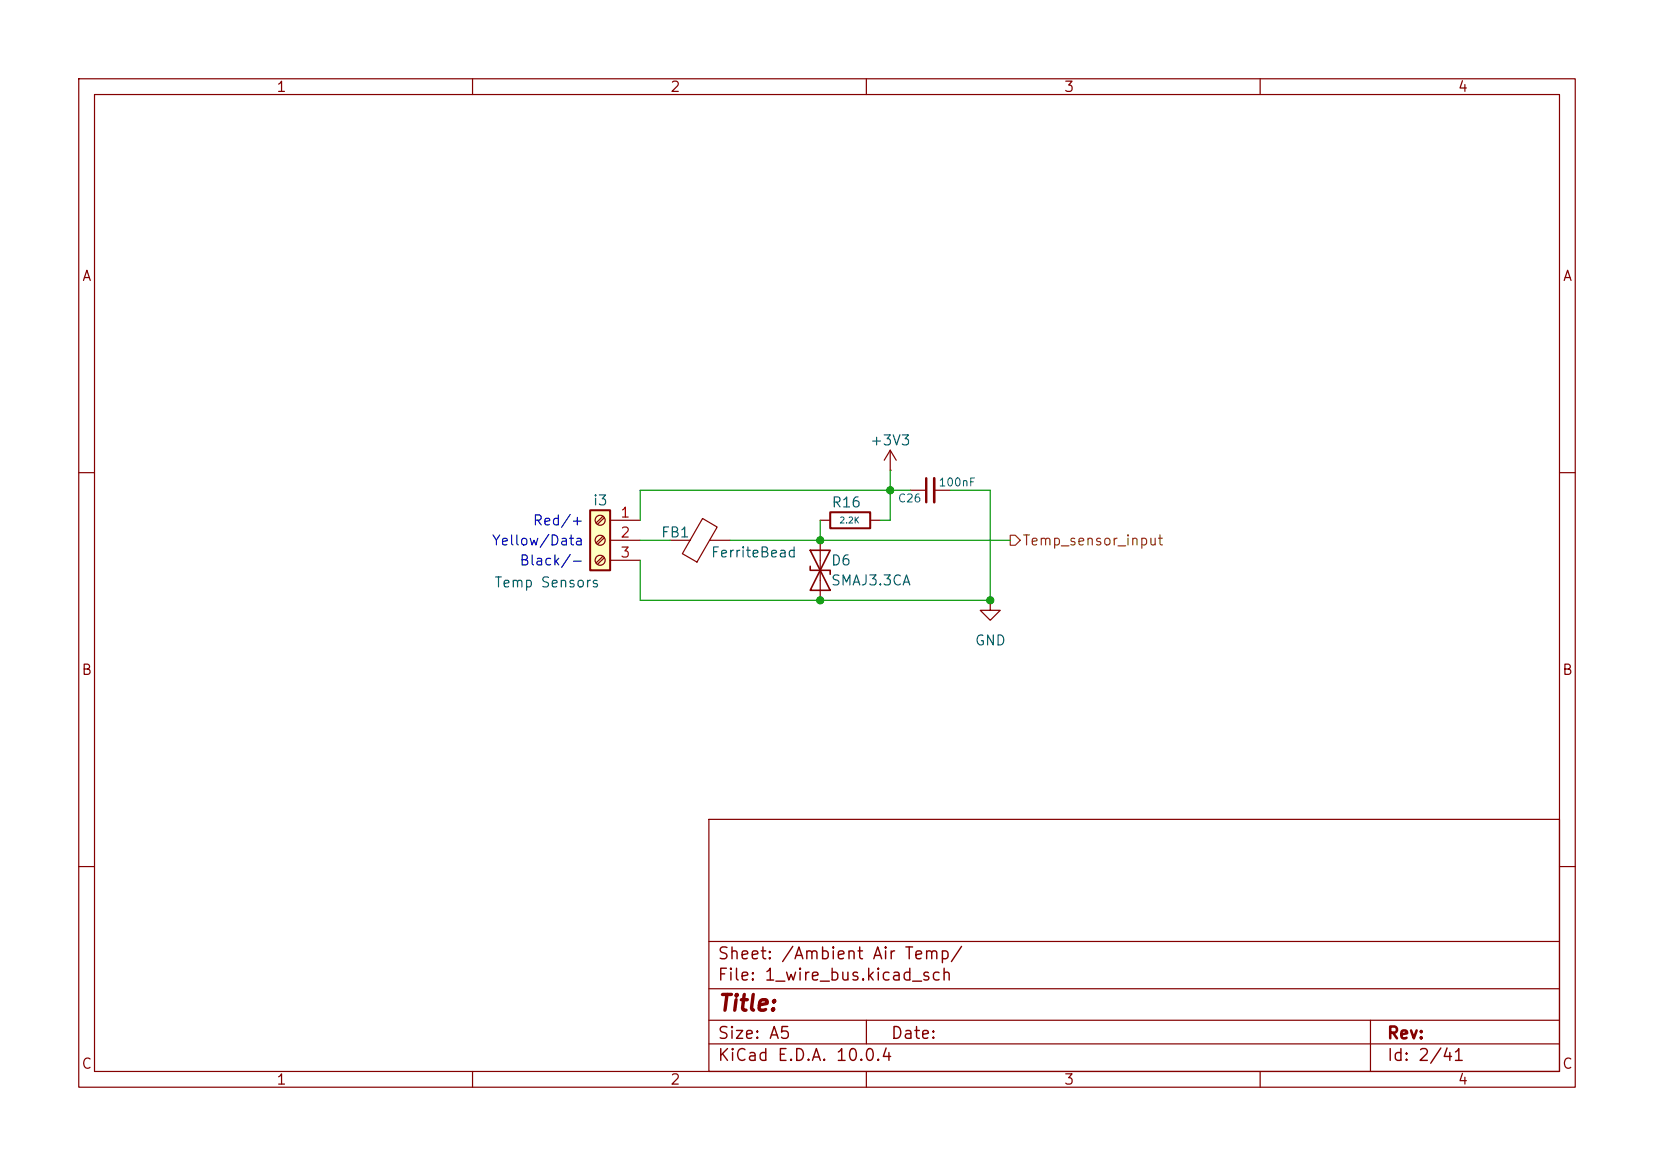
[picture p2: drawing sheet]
(kicad_sch
 (version 20260306)
 (generator "eeschema")
 (generator_version "10.0")
 (paper "A5")
 (lib_symbols
  (symbol "Connector:Screw_Terminal_01x03"
   (pin_names
    (offset 1.016) (hide yes)) (exclude_from_sim no) (in_bom yes) (on_board yes)
   (in_pos_files yes)
   (duplicate_pin_numbers_are_jumpers no)
   (property "Reference" "J" (at 0 5.08 0) (show_name no) (do_not_autoplace no) (effects (font (size 1.27 1.27))))
   (property "Value" "Screw_Terminal_01x03" (at 0 -5.08 0) (show_name no) (do_not_autoplace no) (effects (font (size 1.27 1.27))))
   (property "Footprint" "" (at 0 0 0) (show_name no) (do_not_autoplace no) (hide yes) (effects (font (size 1.27 1.27))))
   (property "Datasheet" "" (at 0 0 0) (show_name no) (do_not_autoplace no) (hide yes) (effects (font (size 1.27 1.27))))
   (property "Description" "Generic screw terminal, single row, 01x03, script generated (kicad-library-utils/schlib/autogen/connector/)" (at 0 0 0) (show_name no) (do_not_autoplace no) (hide yes) (effects (font (size 1.27 1.27))))
   (symbol "Screw_Terminal_01x03_1_1"
    (rectangle (start -1.27 3.81) (end 1.27 -3.81) (stroke (width 0.254) (type default)) (fill (type background)))
    (polyline (pts (xy -0.5334 2.8702) (xy 0.3302 2.032)) (stroke (width 0.1524) (type default)) (fill (type none)))
    (polyline (pts (xy -0.5334 0.3302) (xy 0.3302 -0.508)) (stroke (width 0.1524) (type default)) (fill (type none)))
    (polyline (pts (xy -0.5334 -2.2098) (xy 0.3302 -3.048)) (stroke (width 0.1524) (type default)) (fill (type none)))
    (polyline (pts (xy -0.3556 3.048) (xy 0.508 2.2098)) (stroke (width 0.1524) (type default)) (fill (type none)))
    (polyline (pts (xy -0.3556 0.508) (xy 0.508 -0.3302)) (stroke (width 0.1524) (type default)) (fill (type none)))
    (polyline (pts (xy -0.3556 -2.032) (xy 0.508 -2.8702)) (stroke (width 0.1524) (type default)) (fill (type none)))
    (circle (center 0 2.54) (radius 0.635) (stroke (width 0.1524) (type default)) (fill (type none)))
    (circle (center 0 0) (radius 0.635) (stroke (width 0.1524) (type default)) (fill (type none)))
    (circle (center 0 -2.54) (radius 0.635) (stroke (width 0.1524) (type default)) (fill (type none)))
    (pin passive line (at -5.08 2.54 0) (length 3.81) (name "Pin_1" (effects (font (size 1.27 1.27)))) (number "1" (effects (font (size 1.27 1.27)))))
    (pin passive line (at -5.08 0 0) (length 3.81) (name "Pin_2" (effects (font (size 1.27 1.27)))) (number "2" (effects (font (size 1.27 1.27)))))
    (pin passive line (at -5.08 -2.54 0) (length 3.81) (name "Pin_3" (effects (font (size 1.27 1.27)))) (number "3" (effects (font (size 1.27 1.27))))))
   (embedded_fonts no))
  (symbol "Device:C_Small"
   (pin_numbers (hide yes))
   (pin_names
    (offset 0.254) (hide yes)) (exclude_from_sim no) (in_bom yes) (on_board yes)
   (in_pos_files yes)
   (duplicate_pin_numbers_are_jumpers no)
   (property "Reference" "C" (at 0.254 1.778 0) (show_name no) (do_not_autoplace no) (effects (font (size 1.27 1.27)) (justify left)))
   (property "Value" "C_Small" (at 0.254 -2.032 0) (show_name no) (do_not_autoplace no) (effects (font (size 1.27 1.27)) (justify left)))
   (property "Footprint" "" (at 0 0 0) (show_name no) (do_not_autoplace no) (hide yes) (effects (font (size 1.27 1.27))))
   (property "Datasheet" "" (at 0 0 0) (show_name no) (do_not_autoplace no) (hide yes) (effects (font (size 1.27 1.27))))
   (property "Description" "Unpolarized capacitor, small symbol" (at 0 0 0) (show_name no) (do_not_autoplace no) (hide yes) (effects (font (size 1.27 1.27))))
   (symbol "C_Small_0_1"
    (polyline (pts (xy -1.524 0.508) (xy 1.524 0.508)) (stroke (width 0.3048) (type default)) (fill (type none)))
    (polyline (pts (xy -1.524 -0.508) (xy 1.524 -0.508)) (stroke (width 0.3302) (type default)) (fill (type none))))
   (symbol "C_Small_1_1"
    (pin passive line (at 0 2.54 270) (length 2.032) (name "" (effects (font (size 1.27 1.27)))) (number "1" (effects (font (size 1.27 1.27)))))
    (pin passive line (at 0 -2.54 90) (length 2.032) (name "" (effects (font (size 1.27 1.27)))) (number "2" (effects (font (size 1.27 1.27))))))
   (embedded_fonts no))
  (symbol "Device:FerriteBead"
   (pin_numbers (hide yes))
   (pin_names
    (offset 0)) (exclude_from_sim no) (in_bom yes) (on_board yes)
   (in_pos_files yes)
   (duplicate_pin_numbers_are_jumpers no)
   (property "Reference" "FB" (at -3.81 0.635 90) (show_name no) (do_not_autoplace no) (effects (font (size 1.27 1.27))))
   (property "Value" "FerriteBead" (at 3.81 0 90) (show_name no) (do_not_autoplace no) (effects (font (size 1.27 1.27))))
   (property "Footprint" "" (at -1.778 0 90) (show_name no) (do_not_autoplace no) (hide yes) (effects (font (size 1.27 1.27))))
   (property "Datasheet" "" (at 0 0 0) (show_name no) (do_not_autoplace no) (hide yes) (effects (font (size 1.27 1.27))))
   (property "Description" "Ferrite bead" (at 0 0 0) (show_name no) (do_not_autoplace no) (hide yes) (effects (font (size 1.27 1.27))))
   (symbol "FerriteBead_0_1"
    (polyline (pts (xy -2.7686 0.4064) (xy -1.7018 2.2606) (xy 2.7686 -0.3048) (xy 1.6764 -2.159) (xy -2.7686 0.4064)) (stroke (width 0) (type default)) (fill (type none)))
    (polyline (pts (xy 0 1.27) (xy 0 1.2954)) (stroke (width 0) (type default)) (fill (type none)))
    (polyline (pts (xy 0 -1.27) (xy 0 -1.2192)) (stroke (width 0) (type default)) (fill (type none))))
   (symbol "FerriteBead_1_1"
    (pin passive line (at 0 3.81 270) (length 2.54) (name "" (effects (font (size 1.27 1.27)))) (number "1" (effects (font (size 1.27 1.27)))))
    (pin passive line (at 0 -3.81 90) (length 2.54) (name "" (effects (font (size 1.27 1.27)))) (number "2" (effects (font (size 1.27 1.27))))))
   (embedded_fonts no))
  (symbol "Device:R"
   (pin_numbers (hide yes))
   (pin_names
    (offset 0)) (exclude_from_sim no) (in_bom yes) (on_board yes)
   (in_pos_files yes)
   (duplicate_pin_numbers_are_jumpers no)
   (property "Reference" "R" (at 2.032 0 90) (show_name no) (do_not_autoplace no) (effects (font (size 1.27 1.27))))
   (property "Value" "R" (at 0 0 90) (show_name no) (do_not_autoplace no) (effects (font (size 1.27 1.27))))
   (property "Footprint" "" (at -1.778 0 90) (show_name no) (do_not_autoplace no) (hide yes) (effects (font (size 1.27 1.27))))
   (property "Datasheet" "" (at 0 0 0) (show_name no) (do_not_autoplace no) (hide yes) (effects (font (size 1.27 1.27))))
   (property "Description" "Resistor" (at 0 0 0) (show_name no) (do_not_autoplace no) (hide yes) (effects (font (size 1.27 1.27))))
   (symbol "R_0_1"
    (rectangle (start -1.016 -2.54) (end 1.016 2.54) (stroke (width 0.254) (type default)) (fill (type none))))
   (symbol "R_1_1"
    (pin passive line (at 0 3.81 270) (length 1.27) (name "" (effects (font (size 1.27 1.27)))) (number "1" (effects (font (size 1.27 1.27)))))
    (pin passive line (at 0 -3.81 90) (length 1.27) (name "" (effects (font (size 1.27 1.27)))) (number "2" (effects (font (size 1.27 1.27))))))
   (embedded_fonts no))
  (symbol "Diode:SMAJ5.0CA"
   (pin_numbers (hide yes))
   (pin_names
    (offset 1.016) (hide yes)) (exclude_from_sim no) (in_bom yes) (on_board yes)
   (in_pos_files yes)
   (duplicate_pin_numbers_are_jumpers no)
   (property "Reference" "D" (at 0 2.54 0) (show_name no) (do_not_autoplace no) (effects (font (size 1.27 1.27))))
   (property "Value" "SMAJ5.0CA" (at 0 -2.54 0) (show_name no) (do_not_autoplace no) (effects (font (size 1.27 1.27))))
   (property "Footprint" "Diode_SMD:D_SMA" (at 0 -5.08 0) (show_name no) (do_not_autoplace no) (hide yes) (effects (font (size 1.27 1.27))))
   (property "Datasheet" "https://www.littelfuse.com/media?resourcetype=datasheets&itemid=75e32973-b177-4ee3-a0ff-cedaf1abdb93&filename=smaj-datasheet" (at 0 0 0) (show_name no) (do_not_autoplace no) (hide yes) (effects (font (size 1.27 1.27))))
   (property "Description" "400W bidirectional Transient Voltage Suppressor, 5.0Vr, SMA(DO-214AC)" (at 0 0 0) (show_name no) (do_not_autoplace no) (hide yes) (effects (font (size 1.27 1.27))))
   (symbol "SMAJ5.0CA_0_1"
    (polyline (pts (xy -2.54 -1.27) (xy 0 0) (xy -2.54 1.27) (xy -2.54 -1.27)) (stroke (width 0.2032) (type default)) (fill (type none)))
    (polyline (pts (xy 0.508 1.27) (xy 0 1.27) (xy 0 -1.27) (xy -0.508 -1.27)) (stroke (width 0.2032) (type default)) (fill (type none)))
    (polyline (pts (xy 1.27 0) (xy -1.27 0)) (stroke (width 0) (type default)) (fill (type none)))
    (polyline (pts (xy 2.54 1.27) (xy 2.54 -1.27) (xy 0 0) (xy 2.54 1.27)) (stroke (width 0.2032) (type default)) (fill (type none))))
   (symbol "SMAJ5.0CA_1_1"
    (pin passive line (at -3.81 0 0) (length 2.54) (name "A1" (effects (font (size 1.27 1.27)))) (number "1" (effects (font (size 1.27 1.27)))))
    (pin passive line (at 3.81 0 180) (length 2.54) (name "A2" (effects (font (size 1.27 1.27)))) (number "2" (effects (font (size 1.27 1.27))))))
   (embedded_fonts no))
  (symbol "power:+5V"
   (power global)
   (pin_numbers (hide yes))
   (pin_names
    (offset 0) (hide yes)) (exclude_from_sim no) (in_bom yes) (on_board yes)
   (in_pos_files yes)
   (duplicate_pin_numbers_are_jumpers no)
   (property "Reference" "#PWR" (at 0 -3.81 0) (show_name no) (do_not_autoplace no) (hide yes) (effects (font (size 1.27 1.27))))
   (property "Value" "+5V" (at 0 3.556 0) (show_name no) (do_not_autoplace no) (effects (font (size 1.27 1.27))))
   (property "Footprint" "" (at 0 0 0) (show_name no) (do_not_autoplace no) (hide yes) (effects (font (size 1.27 1.27))))
   (property "Datasheet" "" (at 0 0 0) (show_name no) (do_not_autoplace no) (hide yes) (effects (font (size 1.27 1.27))))
   (property "Description" "Power symbol creates a global label with name \"+5V\"" (at 0 0 0) (show_name no) (do_not_autoplace no) (hide yes) (effects (font (size 1.27 1.27))))
   (symbol "+5V_0_1"
    (polyline (pts (xy -0.762 1.27) (xy 0 2.54)) (stroke (width 0) (type default)) (fill (type none)))
    (polyline (pts (xy 0 2.54) (xy 0.762 1.27)) (stroke (width 0) (type default)) (fill (type none)))
    (polyline (pts (xy 0 0) (xy 0 2.54)) (stroke (width 0) (type default)) (fill (type none))))
   (symbol "+5V_1_1"
    (pin power_in line (at 0 0 90) (length 0) (name "" (effects (font (size 1.27 1.27)))) (number "1" (effects (font (size 1.27 1.27))))))
   (embedded_fonts no))
  (symbol "power:GND"
   (power global)
   (pin_numbers (hide yes))
   (pin_names
    (offset 0) (hide yes)) (exclude_from_sim no) (in_bom yes) (on_board yes)
   (in_pos_files yes)
   (duplicate_pin_numbers_are_jumpers no)
   (property "Reference" "#PWR" (at 0 -6.35 0) (show_name no) (do_not_autoplace no) (hide yes) (effects (font (size 1.27 1.27))))
   (property "Value" "GND" (at 0 -3.81 0) (show_name no) (do_not_autoplace no) (effects (font (size 1.27 1.27))))
   (property "Footprint" "" (at 0 0 0) (show_name no) (do_not_autoplace no) (hide yes) (effects (font (size 1.27 1.27))))
   (property "Datasheet" "" (at 0 0 0) (show_name no) (do_not_autoplace no) (hide yes) (effects (font (size 1.27 1.27))))
   (property "Description" "Power symbol creates a global label with name \"GND\" , ground" (at 0 0 0) (show_name no) (do_not_autoplace no) (hide yes) (effects (font (size 1.27 1.27))))
   (symbol "GND_0_1"
    (polyline (pts (xy 0 0) (xy 0 -1.27) (xy 1.27 -1.27) (xy 0 -2.54) (xy -1.27 -1.27) (xy 0 -1.27)) (stroke (width 0) (type default)) (fill (type none))))
   (symbol "GND_1_1"
    (pin power_in line (at 0 0 270) (length 0) (name "" (effects (font (size 1.27 1.27)))) (number "1" (effects (font (size 1.27 1.27))))))
   (embedded_fonts no)))
 (text "Yellow/Data"
  (exclude_from_sim no)
  (at 74.168 68.834 0)
  (effects (font (size 1.27 1.27)) (justify right)))
 (text "Red/+"
  (exclude_from_sim no)
  (at 74.168 66.294 0)
  (effects (font (size 1.27 1.27)) (justify right)))
 (text "Black/-"
  (exclude_from_sim no)
  (at 74.168 71.374 0)
  (effects (font (size 1.27 1.27)) (justify right)))
 (junction
  (at 104.14 76.2)
  (diameter 0)
  (color 0 0 0 0))
 (junction
  (at 113.03 62.23)
  (diameter 0)
  (color 0 0 0 0))
 (junction
  (at 104.14 68.58)
  (diameter 0)
  (color 0 0 0 0))
 (junction
  (at 125.73 76.2)
  (diameter 0)
  (color 0 0 0 0))
 (wire
  (pts (xy 81.28 68.58) (xy 85.09 68.58))
  (stroke (width 0) (type default)))
 (wire
  (pts (xy 120.65 62.23) (xy 125.73 62.23))
  (stroke (width 0) (type default)))
 (wire
  (pts (xy 113.03 62.23) (xy 81.28 62.23))
  (stroke (width 0) (type default)))
 (wire
  (pts (xy 113.03 59.69) (xy 113.03 62.23))
  (stroke (width 0) (type default)))
 (wire
  (pts (xy 104.14 68.58) (xy 128.27 68.58))
  (stroke (width 0) (type default)))
 (wire
  (pts (xy 104.14 66.04) (xy 104.14 68.58))
  (stroke (width 0) (type default)))
 (wire
  (pts (xy 81.28 71.12) (xy 81.28 76.2))
  (stroke (width 0) (type default)))
 (wire
  (pts (xy 113.03 62.23) (xy 113.03 66.04))
  (stroke (width 0) (type default)))
 (wire
  (pts (xy 111.76 66.04) (xy 113.03 66.04))
  (stroke (width 0) (type default)))
 (wire
  (pts (xy 81.28 62.23) (xy 81.28 66.04))
  (stroke (width 0) (type default)))
 (wire
  (pts (xy 92.71 68.58) (xy 104.14 68.58))
  (stroke (width 0) (type default)))
 (wire
  (pts (xy 81.28 76.2) (xy 104.14 76.2))
  (stroke (width 0) (type default)))
 (wire
  (pts (xy 104.14 76.2) (xy 125.73 76.2))
  (stroke (width 0) (type default)))
 (wire
  (pts (xy 113.03 62.23) (xy 115.57 62.23))
  (stroke (width 0) (type default)))
 (wire
  (pts (xy 125.73 62.23) (xy 125.73 76.2))
  (stroke (width 0) (type default)))
 (hierarchical_label "Temp_sensor_input"
  (shape output)
  (at 128.27 68.58 0)
  (effects (font (size 1.27 1.27)) (justify left)))
 (symbol
  (lib_id "power:GND")
  (at 125.73 76.2 0)
  (unit 1)
  (body_style 1)
  (exclude_from_sim no)
  (in_bom yes)
  (on_board yes)
  (in_pos_files yes)
  (dnp no)
  (fields_autoplaced yes)
  (property "Reference" "#PWR026" (at 125.73 82.55 0) (hide yes) (show_name no) (do_not_autoplace no) (effects (font (size 1.27 1.27))))
  (property "Value" "GND" (at 125.73 81.28 0) (show_name no) (do_not_autoplace no) (effects (font (size 1.27 1.27))))
  (property "Footprint" "" (at 125.73 76.2 0) (hide yes) (show_name no) (do_not_autoplace no) (effects (font (size 1.27 1.27))))
  (property "Datasheet" "" (at 125.73 76.2 0) (hide yes) (show_name no) (do_not_autoplace no) (effects (font (size 1.27 1.27))))
  (property "Description" "Power symbol creates a global label with name \"GND\" , ground" (at 125.73 76.2 0) (hide yes) (show_name no) (do_not_autoplace no) (effects (font (size 1.27 1.27))))
  (pin "1"))
 (symbol
  (lib_id "Diode:SMAJ5.0CA")
  (at 104.14 72.39 90)
  (unit 1)
  (body_style 1)
  (exclude_from_sim no)
  (in_bom yes)
  (on_board yes)
  (in_pos_files yes)
  (dnp no)
  (property "Reference" "D6" (at 105.41 71.12 90) (show_name no) (do_not_autoplace no) (effects (font (size 1.27 1.27)) (justify right)))
  (property "Value" "SMAJ3.3CA" (at 105.41 73.66 90) (show_name no) (do_not_autoplace no) (effects (font (size 1.27 1.27)) (justify right)))
  (property "Footprint" "Diode_SMD:D_SMA" (at 109.22 72.39 0) (hide yes) (show_name no) (do_not_autoplace no) (effects (font (size 1.27 1.27))))
  (property "Datasheet" "https://www.littelfuse.com/media?resourcetype=datasheets&itemid=75e32973-b177-4ee3-a0ff-cedaf1abdb93&filename=smaj-datasheet" (at 104.14 72.39 0) (hide yes) (show_name no) (do_not_autoplace no) (effects (font (size 1.27 1.27))))
  (property "Description" "400W bidirectional Transient Voltage Suppressor, 5.0Vr, SMA(DO-214AC)" (at 104.14 72.39 0) (hide yes) (show_name no) (do_not_autoplace no) (effects (font (size 1.27 1.27))))
  (property "LCSC Part #" "C18199545" (at 104.14 72.39 90) (hide yes) (show_name no) (do_not_autoplace no) (effects (font (size 1.27 1.27))))
  (pin "2")
  (pin "1"))
 (symbol
  (lib_id "power:+5V")
  (at 113.03 59.69 0)
  (unit 1)
  (body_style 1)
  (exclude_from_sim no)
  (in_bom yes)
  (on_board yes)
  (in_pos_files yes)
  (dnp no)
  (property "Reference" "#PWR025" (at 113.03 63.5 0) (hide yes) (show_name no) (do_not_autoplace no) (effects (font (size 1.27 1.27))))
  (property "Value" "+3V3" (at 113.03 55.88 0) (show_name no) (do_not_autoplace no) (effects (font (size 1.27 1.27))))
  (property "Footprint" "" (at 113.03 59.69 0) (hide yes) (show_name no) (do_not_autoplace no) (effects (font (size 1.27 1.27))))
  (property "Datasheet" "" (at 113.03 59.69 0) (hide yes) (show_name no) (do_not_autoplace no) (effects (font (size 1.27 1.27))))
  (property "Description" "Power symbol creates a global label with name \"+5V\"" (at 113.03 59.69 0) (hide yes) (show_name no) (do_not_autoplace no) (effects (font (size 1.27 1.27))))
  (pin "1"))
 (symbol
  (lib_id "Connector:Screw_Terminal_01x03")
  (at 76.2 68.58 0)
  (mirror y)
  (unit 1)
  (body_style 1)
  (exclude_from_sim no)
  (in_bom yes)
  (on_board yes)
  (in_pos_files yes)
  (dnp no)
  (property "Reference" "i3" (at 77.216 63.5 0) (show_name no) (do_not_autoplace no) (effects (font (size 1.27 1.27)) (justify left)))
  (property "Value" "Temp Sensors" (at 76.2 73.914 0) (show_name no) (do_not_autoplace no) (effects (font (size 1.27 1.27)) (justify left)))
  (property "Footprint" "TerminalBlock_Phoenix:TerminalBlock_Phoenix_MKDS-1,5-3-5.08_1x03_P5.08mm_Horizontal" (at 76.2 68.58 0) (hide yes) (show_name no) (do_not_autoplace no) (effects (font (size 1.27 1.27))))
  (property "Datasheet" "" (at 76.2 68.58 0) (hide yes) (show_name no) (do_not_autoplace no) (effects (font (size 1.27 1.27))))
  (property "Description" "Generic screw terminal, single row, 01x03, script generated (kicad-library-utils/schlib/autogen/connector/)" (at 76.2 68.58 0) (hide yes) (show_name no) (do_not_autoplace no) (effects (font (size 1.27 1.27))))
  (property "LCSC Part #" "C8412" (at 76.2 68.58 0) (hide yes) (show_name no) (do_not_autoplace no) (effects (font (size 1.27 1.27))))
  (pin "2")
  (pin "1")
  (pin "3"))
 (symbol
  (lib_id "Device:FerriteBead")
  (at 88.9 68.58 90)
  (unit 1)
  (body_style 1)
  (exclude_from_sim no)
  (in_bom yes)
  (on_board yes)
  (in_pos_files yes)
  (dnp no)
  (property "Reference" "FB1" (at 87.63 67.564 90) (show_name no) (do_not_autoplace no) (effects (font (size 1.27 1.27)) (justify left)))
  (property "Value" "FerriteBead" (at 90.17 70.104 90) (show_name no) (do_not_autoplace no) (effects (font (size 1.27 1.27)) (justify right)))
  (property "Footprint" "Inductor_SMD:L_0603_1608Metric" (at 88.9 70.358 90) (hide yes) (show_name no) (do_not_autoplace no) (effects (font (size 1.27 1.27))))
  (property "Datasheet" "" (at 88.9 68.58 0) (hide yes) (show_name no) (do_not_autoplace no) (effects (font (size 1.27 1.27))))
  (property "Description" "Ferrite bead" (at 88.9 68.58 0) (hide yes) (show_name no) (do_not_autoplace no) (effects (font (size 1.27 1.27))))
  (property "LCSC Part #" "C1002" (at 88.9 68.58 0) (hide yes) (show_name no) (do_not_autoplace no) (effects (font (size 1.27 1.27))))
  (pin "1")
  (pin "2"))
 (symbol
  (lib_id "Device:C_Small")
  (at 118.11 62.23 90)
  (mirror x)
  (unit 1)
  (body_style 1)
  (exclude_from_sim no)
  (in_bom yes)
  (on_board yes)
  (in_pos_files yes)
  (dnp no)
  (property "Reference" "C26" (at 117.094 63.246 90) (show_name no) (do_not_autoplace no) (effects (font (size 1.016 1.016)) (justify left)))
  (property "Value" "100nF" (at 119.126 61.214 90) (show_name no) (do_not_autoplace no) (effects (font (size 1.016 1.016)) (justify right)))
  (property "Footprint" "Capacitor_SMD:C_0805_2012Metric" (at 118.11 62.23 0) (hide yes) (show_name no) (do_not_autoplace no) (effects (font (size 1.27 1.27))))
  (property "Datasheet" "" (at 118.11 62.23 0) (hide yes) (show_name no) (do_not_autoplace no) (effects (font (size 1.27 1.27))))
  (property "Description" "Unpolarized capacitor, small symbol" (at 118.11 62.23 0) (hide yes) (show_name no) (do_not_autoplace no) (effects (font (size 1.27 1.27))))
  (property "LCSC Part #" "C49678" (at 118.11 62.23 0) (hide yes) (show_name no) (do_not_autoplace no) (effects (font (size 1.27 1.27))))
  (pin "1")
  (pin "2"))
 (symbol
  (lib_id "Device:R")
  (at 107.95 66.04 90)
  (unit 1)
  (body_style 1)
  (exclude_from_sim no)
  (in_bom yes)
  (on_board yes)
  (in_pos_files yes)
  (dnp no)
  (property "Reference" "R16" (at 107.442 63.754 90) (show_name no) (do_not_autoplace no) (effects (font (size 1.27 1.27))))
  (property "Value" "2.2K" (at 107.95 66.04 90) (show_name no) (do_not_autoplace no) (effects (font (size 0.762 0.762))))
  (property "Footprint" "Resistor_SMD:R_0805_2012Metric" (at 107.95 67.818 90) (hide yes) (show_name no) (do_not_autoplace no) (effects (font (size 1.27 1.27))))
  (property "Datasheet" "" (at 107.95 66.04 0) (hide yes) (show_name no) (do_not_autoplace no) (effects (font (size 1.27 1.27))))
  (property "Description" "Resistor" (at 107.95 66.04 0) (hide yes) (show_name no) (do_not_autoplace no) (effects (font (size 1.27 1.27))))
  (property "LCSC Part #" "C17520" (at 107.95 66.04 90) (hide yes) (show_name no) (do_not_autoplace no) (effects (font (size 1.27 1.27))))
  (pin "2")
  (pin "1")))
